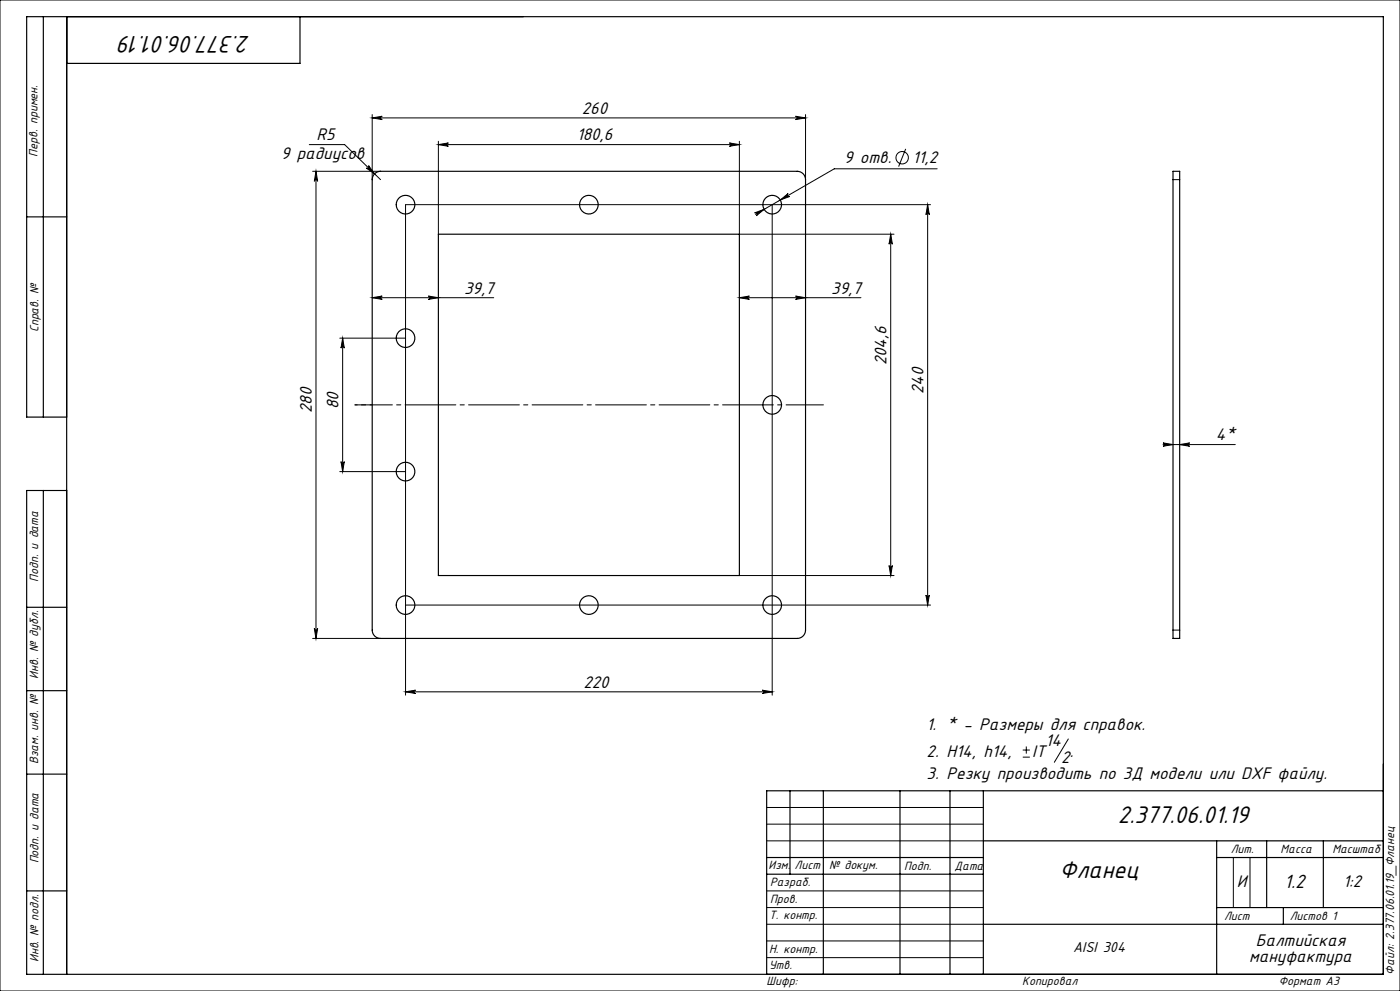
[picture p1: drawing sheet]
<svg xmlns="http://www.w3.org/2000/svg" width="420mm" height="297mm" viewBox="0 0 420 297" stroke-linecap="round" stroke-linejoin="round" font-family="sans-serif">
<g fill="none" stroke="#000" stroke-width=".3">
<path d="M0 0h420v297h-420zM111.7 35.3l3-.5a.5 .5 0 0 0-.5 .5 .5 .5 0 0 0 .5 .5zM111.7 34.3v19.5M111.7 35.3h130M238.7 34.8l3 .5-3 .5a.5 .5 0 0 0 .4-.5 .5 .5 0 0 0-.4-.5zM241.7 34.3v19.5M92.8 43.3h10.6l10.8 10.5M93.8 51.3h20.4M94.8 51.3v140M94.8 51.3l.5 3a.5 .5 0 0 0-.5-.4 .5 .5 0 0 0-.5 .4zM110.6 49.6l1.8 2.5-2.5-1.7a.5 .5 0 0 0 .7-.1 .5 .5 0 0 0 0-.7zM131.5 42.3v27.9"/>
<path d="M131.5 43.3h90.3M131.5 43.3l3-.5a.5 .5 0 0 0-.5 .5 .5 .5 0 0 0 .5 .5zM218.8 42.8l3 .5-3 .5a.5 .5 0 0 0 .5-.5 .5 .5 0 0 0-.5-.5zM221.8 42.3v27.9h46.4M234.1 59.9l2.3-1.9a.5 .5 0 0 0-.1 .7 .5 .5 0 0 0 .6 .2zM271.7 44.6l-2.1 5.3M281.2 50.6h-30.9l-23.7 13.6M351.9 53.8h2M226.4 63.8l2.8-1.1-2.3 2a.5 .5 0 0 0 .1-.7 .5 .5 0 0 0-.6-.2zM231.7 61.3v147M267.2 70.2v102.3M267.2 70.2l.5 3a.5 .5 0 0 0-.5-.5 .5 .5 0 0 0-.5 .5z"/>
<path d="M278.3 61.3l.5 3a.5 .5 0 0 0-.5-.4 .5 .5 0 0 0-.5 .4zM278.3 61.3v120M279.2 61.3h-157.5v147M111.7 89.2l3-.5a.5 .5 0 0 0-.5 .5 .5 .5 0 0 0 .5 .5zM111.7 89.2h36.4M128.5 88.7l3 .5-3 .5a.5 .5 0 0 0 .5-.5 .5 .5 0 0 0-.5-.5zM221.8 89.2l3-.5a.5 .5 0 0 0-.5 .5 .5 .5 0 0 0 .5 .5zM221.8 89.2h36.5M238.7 88.7l3 .5-3 .5a.5 .5 0 0 0 .4-.5 .5 .5 0 0 0-.4-.5zM101.9 101.3h19.8M102.8 101.3v40M102.8 101.3l.5 3a.5 .5 0 0 0-.5-.4 .5 .5 0 0 0-.5 .4z"/>
<path d="M102.3 138.3a.5 .5 0 0 0 .5 .5 .5 .5 0 0 0 .5-.5l-.5 3zM348.9 133.2h21.7M348.9 132.7l3 .5-3 .5a.5 .5 0 0 0 .5-.5 .5 .5 0 0 0-.5-.5zM353.9 133.2l3-.5a.5 .5 0 0 0-.5 .5 .5 .5 0 0 0 .5 .5zM101.9 141.3h19.8M221.8 172.5h46.4M266.7 169.5a.5 .5 0 0 0 .5 .5 .5 .5 0 0 0 .5-.5l-.5 3zM277.8 178.3a.5 .5 0 0 0 .5 .5 .5 .5 0 0 0 .5-.5l-.5 3zM93.8 191.3h20.4M94.3 188.3a.5 .5 0 0 0 .5 .5 .5 .5 0 0 0 .5-.5l-.5 3zM121.7 181.3h157.5M351.9 188.8h2"/>
<path d="M121.7 207.3l3-.5a.5 .5 0 0 0-.5 .5 .5 .5 0 0 0 .5 .5zM121.7 207.3h110M228.7 206.8l3 .5-3 .5a.5 .5 0 0 0 .4-.5 .5 .5 0 0 0-.4-.5zM306.8 226.9h2.2M306.8 224.8h2.2M307.9 223.7v2.2M320.5 221.5l-4.2 7M230 242h65M230 247h65M230 252h65M370 257v15M375 257v15"/>
<path d="M230 277h65M230 272h65M230 267h65M230 287h65M230 282h65"/>
<circle cx="270.6" cy="47.3" r="1.86"/>
</g>
<path d="M111.7 121.3h-5.2" fill="none" stroke="#000" stroke-width=".3" stroke-dasharray="15.2 1.3 1.3 1.3" stroke-dashoffset="14.6"/>
<path d="M106.5 121.3h140.5" fill="none" stroke="#000" stroke-width=".3" stroke-dasharray="15.2 1.3 1.3 1.3" stroke-dashoffset="4"/>
<g fill="none" stroke="#000" stroke-width=".35">
<path d="M13 5v120M20 5v287M90 5v14h-70M112.4 52.1l.8-.6 1-.2h125a2.5 2.5 0 0 1 2.5 2.5v135a2.5 2.5 0 0 1-2.5 2.5h-125a2.5 2.5 0 0 1-2.5-2.5v-135l.2-.9zM351.9 51.3h2v140h-2zM8 65h12M131.5 70.2h90.3v102.3h-90.3zM20 125h-12v-120h407v287h-407v-145h12M13 147v145M8 182h12M8 207h12M8 232h12"/>
<path d="M237 237v25M247 237v55M270 237v55M285 237v55M295 237v55M415 237h-185v55M230 257h65M295 252h120M365 252v40M365 257h50M380 252v20M397 252v20"/>
<path d="M8 267h12M230 262h65M295 277h120M365 272h50M385 272v5"/>
<circle cx="121.7" cy="61.3" r="2.8"/>
<circle cx="176.7" cy="61.3" r="2.8"/>
<circle cx="231.7" cy="61.3" r="2.8"/>
<circle cx="121.7" cy="101.3" r="2.8"/>
<circle cx="231.7" cy="121.3" r="2.8"/>
<circle cx="121.7" cy="141.3" r="2.8"/>
<circle cx="121.7" cy="181.3" r="2.8"/>
<circle cx="176.7" cy="181.3" r="2.8"/>
<circle cx="231.7" cy="181.3" r="2.8"/>
</g>
<g fill="#000">
<path d="M111.7 35.3l3-.5a.5 .5 0 0 0-.5 .5 .5 .5 0 0 0 .5 .5zM238.7 34.8l3 .5-3 .5a.5 .5 0 0 0 .4-.5 .5 .5 0 0 0-.4-.5z"/>
<path d="M94.8 51.3l.5 3a.5 .5 0 0 0-.5-.4 .5 .5 0 0 0-.5 .4zM94.3 188.3a.5 .5 0 0 0 .5 .5 .5 .5 0 0 0 .5-.5l-.5 3zM278.3 61.3l.5 3a.5 .5 0 0 0-.5-.4 .5 .5 0 0 0-.5 .4zM277.8 178.3a.5 .5 0 0 0 .5 .5 .5 .5 0 0 0 .5-.5l-.5 3zM102.8 101.3l.5 3a.5 .5 0 0 0-.5-.4 .5 .5 0 0 0-.5 .4zM102.3 138.3a.5 .5 0 0 0 .5 .5 .5 .5 0 0 0 .5-.5l-.5 3z"/>
<path d="M218.8 42.8l3 .5-3 .5a.5 .5 0 0 0 .5-.5 .5 .5 0 0 0-.5-.5zM131.5 43.3l3-.5a.5 .5 0 0 0-.5 .5 .5 .5 0 0 0 .5 .5z"/>
<path d="M226.4 63.8a.5 .5 0 0 1 .6 .2 .5 .5 0 0 1-.1 .7l2.3-2zM234.1 59.9l2.8-1a.5 .5 0 0 1-.6-.2 .5 .5 0 0 1 .1-.7zM110.6 49.6a.5 .5 0 0 1 0 .7 .5 .5 0 0 1-.7 .1l2.5 1.7zM348.9 132.7l3 .5-3 .5a.5 .5 0 0 0 .5-.5 .5 .5 0 0 0-.5-.5zM353.9 133.2l3-.5a.5 .5 0 0 0-.5 .5 .5 .5 0 0 0 .5 .5z"/>
<path d="M111.7 89.2l3-.5a.5 .5 0 0 0-.5 .5 .5 .5 0 0 0 .5 .5zM128.5 88.7l3 .5-3 .5a.5 .5 0 0 0 .5-.5 .5 .5 0 0 0-.5-.5z"/>
<path d="M266.7 169.5a.5 .5 0 0 0 .5 .5 .5 .5 0 0 0 .5-.5l-.5 3zM267.2 70.2l.5 3a.5 .5 0 0 0-.5-.5 .5 .5 0 0 0-.5 .5z"/>
<path d="M121.7 207.3l3-.5a.5 .5 0 0 0-.5 .5 .5 .5 0 0 0 .5 .5zM228.7 206.8l3 .5-3 .5a.5 .5 0 0 0 .4-.5 .5 .5 0 0 0-.4-.5zM221.8 89.2l3-.5a.5 .5 0 0 0-.5 .5 .5 .5 0 0 0 .5 .5zM238.7 88.7l3 .5-3 .5a.5 .5 0 0 0 .4-.5 .5 .5 0 0 0-.4-.5z"/>
</g>
<g font-size="8">
<text x="75.1" y="10.7" transform="rotate(-180 75.1 10.7)">2.377.06.01.19</text>
<text x="335.3" y="246.6">2.377.06.01.19</text>
<text x="317.8" y="263.1">Фланец</text>
</g>
<text font-size="6.4" x="385.3" y="266">1.2</text>
<g font-size="5.6">
<text x="174.5" y="34.1">260</text>
<text x="84.3" y="47.7">9 радиусов</text>
<text x="95" y="42.1">R5</text>
<text x="173" y="42.1">180,6</text>
<text x="253.3" y="49">9 отв.</text>
<text x="273.7" y="49">11,2</text>
<text x="139.2" y="88">39,7</text>
<text x="249.4" y="88">39,7</text>
<text x="266" y="109.5" transform="rotate(-90 266 109.5)">204,6</text>
<text x="277" y="118.1" transform="rotate(-90 277 118.1)">240</text>
<text x="93.5" y="123.9" transform="rotate(-90 93.5 123.9)">280</text>
<text x="101.5" y="122.6" transform="rotate(-90 101.5 122.6)">80</text>
<text x="364.8" y="132">4*</text>
<text x="175" y="206.1">220</text>
<text x="278" y="218.8">1. * - Размеры для справок.</text>
<text x="278" y="226.9">2. Н14, h14,</text>
<text x="309.7" y="226.9">IT</text>
<text x="313.7" y="223.7">14</text>
<text x="320.9" y="226.9">.</text>
<text x="278" y="233.5">3. Резку производить по 3Д модели или DXF файлу.</text>
<text x="318.4" y="228.6">2</text>
<text x="371.1" y="265.7">И</text>
<text x="403" y="265.8">1:2</text>
<text x="376.7" y="283.5">Балтийская</text>
<text x="374.7" y="288.4">мануфактура</text>
</g>
<text font-size="4.8" x="321.9" y="285.4">AISI 304</text>
<g font-size="4">
<text x="11.3" y="46.9" transform="rotate(-90 11.3 46.9)">Перв. примен.</text>
<text x="11.5" y="99.6" transform="rotate(-90 11.5 99.6)">Справ. №</text>
<text x="11.4" y="174.4" transform="rotate(-90 11.4 174.4)">Подп. и дата</text>
<text x="11.5" y="203.4" transform="rotate(-90 11.5 203.4)">Инв. № дубл.</text>
<text x="11.5" y="229" transform="rotate(-90 11.5 229)">Взам. инв. №</text>
<text x="369.2" y="255.6">Лит.</text>
<text x="384.2" y="255.6">Масса</text>
<text x="399.7" y="255.6">Масштаб</text>
<text x="11.5" y="258.8" transform="rotate(-90 11.5 258.8)">Подп. и дата</text>
<text x="230.6" y="260.5">Изм.</text>
<text x="238.4" y="260.5">Лист</text>
<text x="248.7" y="260.5">№ докум.</text>
<text x="271.3" y="260.6">Подп.</text>
<text x="286.4" y="260.6">Дата</text>
<text x="231" y="265.6">Разраб.</text>
<text x="230.7" y="275.4">Т. контр.</text>
<text x="231" y="270.8">Пров.</text>
<text x="367.2" y="275.6">Лист</text>
<text x="386.9" y="275.6">Листов 1</text>
<text x="230.7" y="285.6">Н. контр.</text>
<text x="11.5" y="288.4" transform="rotate(-90 11.5 288.4)">Инв. № подл.</text>
<text x="230.7" y="290.4">Утв.</text>
<text x="418.3" y="292.1" transform="rotate(-90 418.3 292.1)">Файл: 2.377.06.01.19_Фланец</text>
<text x="230" y="295.3">Шифр:</text>
<text x="306.7" y="295.3">Копировал</text>
<text x="383.6" y="295.1">Формат A3</text>
</g>
</svg>
